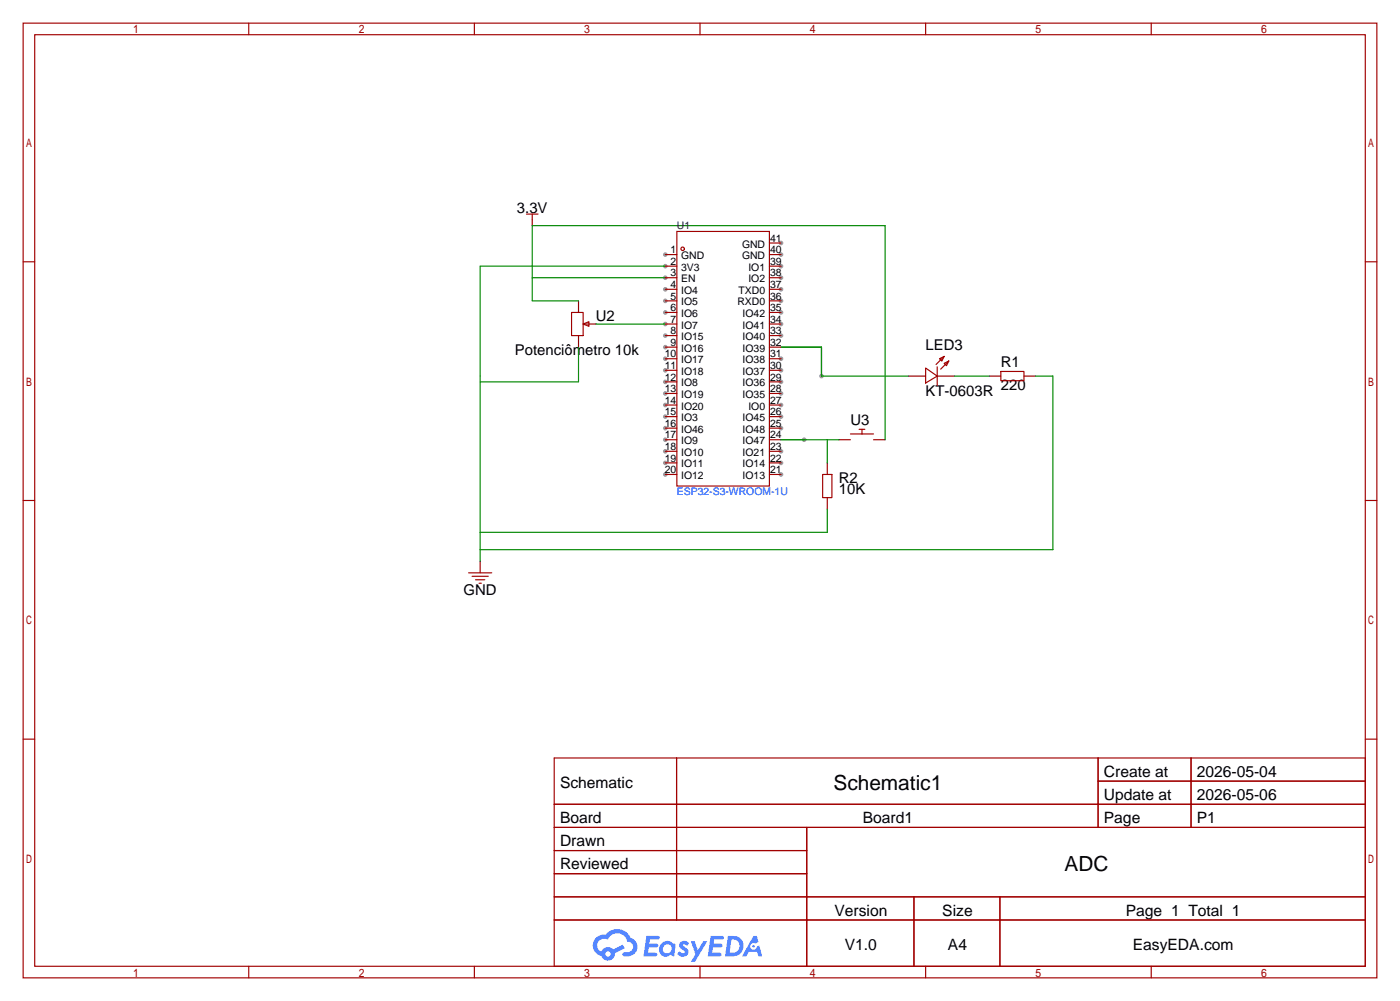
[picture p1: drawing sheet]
<svg xmlns="http://www.w3.org/2000/svg" width="307mm" height="220mm" viewBox="0 0 307 220" stroke-linecap="round" stroke-linejoin="round" font-family="sans-serif">
<g fill="#999">
<circle cx="171.4" cy="53.3" r=".51"/>
<circle cx="171.4" cy="55.9" r=".51"/>
<circle cx="171.4" cy="58.4" r=".51"/>
<circle cx="171.4" cy="61" r=".51"/>
<circle cx="171.4" cy="63.5" r=".51"/>
<circle cx="171.4" cy="66" r=".51"/>
<circle cx="171.4" cy="68.6" r=".51"/>
<circle cx="171.4" cy="71.1" r=".51"/>
<circle cx="171.4" cy="73.7" r=".51"/>
<circle cx="171.4" cy="78.7" r=".51"/>
<circle cx="171.4" cy="81.3" r=".51"/>
<circle cx="171.4" cy="83.8" r=".51"/>
<circle cx="171.4" cy="86.4" r=".51"/>
<circle cx="171.4" cy="88.9" r=".51"/>
<circle cx="171.4" cy="91.4" r=".51"/>
<circle cx="171.4" cy="94" r=".51"/>
<circle cx="171.4" cy="99.1" r=".51"/>
<circle cx="171.4" cy="101.6" r=".51"/>
<circle cx="171.4" cy="104.1" r=".51"/>
<circle cx="146" cy="104.1" r=".51"/>
<circle cx="146" cy="101.6" r=".51"/>
<circle cx="146" cy="99.1" r=".51"/>
<circle cx="146" cy="96.5" r=".51"/>
<circle cx="146" cy="94" r=".51"/>
<circle cx="146" cy="91.4" r=".51"/>
<circle cx="146" cy="88.9" r=".51"/>
<circle cx="146" cy="86.4" r=".51"/>
<circle cx="146" cy="83.8" r=".51"/>
<circle cx="146" cy="81.3" r=".51"/>
<circle cx="146" cy="78.7" r=".51"/>
<circle cx="146" cy="76.2" r=".51"/>
<circle cx="146" cy="73.7" r=".51"/>
<circle cx="146" cy="71.1" r=".51"/>
<circle cx="146" cy="68.6" r=".51"/>
<circle cx="146" cy="66" r=".51"/>
<circle cx="146" cy="63.5" r=".51"/>
<circle cx="146" cy="61" r=".51"/>
<circle cx="146" cy="58.4" r=".51"/>
<circle cx="146" cy="55.9" r=".51"/>
<circle cx="180.3" cy="82.5" r=".51"/>
<circle cx="176.5" cy="96.5" r=".51"/>
</g>
<g fill="none" stroke="#a10000" stroke-width=".25">
<path d="M5.1 5.1h297.2v209.5h-297.2zM7.6 7.6h292.1v204.5h-292.1zM54.6 5.1v2.5M104.1 5.1v2.5M153.7 5.1v2.5M203.2 5.1v2.5M252.7 5.1v2.5M5.1 57.5h2.5M299.7 57.5h2.6M5.1 109.9h2.5M299.7 109.9h2.6M5.1 162.2h2.5"/>
<path d="M121.7 166.4h178v45.7h-178zM121.7 176.5h178M148.5 166.4v35.5M241.1 166.4v15.2M241.1 171.4h58.6M261.5 166.4v15.2M299.7 162.2h2.6M121.7 181.6h178M121.7 186.7h55.4M121.7 196.8h178M121.7 191.8h55.4M177.1 181.6v30.5"/>
<path d="M200.6 196.8v15.3M219.5 196.8v15.3M54.6 212.1v2.5M104.1 212.1v2.5M121.7 201.9h178M153.7 212.1v2.5M203.2 212.1v2.5M252.7 212.1v2.5"/>
</g>
<g fill="#5487ff">
<path d="M149.4 206.8a1.3 1.3 0 0 1 1.8 .3l-.4 .6a.54 .54 0 0 0-.9-.3l.2 .3a1.28 1.28 0 0 1 .7 2 1.53 1.53 0 0 1-2.1-.3l.5-.6 .8 .4a.31 .31 0 0 0 .3-.2 .31 .31 0 0 0-.3-.4 1.12 1.12 0 0 1-.6-1.8z"/>
<path d="M151.7 206.6h.8l.7 2 1.2-2h.9l-2.7 4.5h-.9l1-1.6z"/>
<path d="M141.9 205.4h2.3a.46 .46 0 0 1 .5 .1 .46 .46 0 0 1 .1 .5l-.4 .2h-1.7l-.2 .9h1.7a.4 .4 0 0 1 .3 .5 .4 .4 0 0 1-.4 .3h-1.7l-.1 1.2h1.3a.46 .46 0 0 1 .5 .1 .46 .46 0 0 1 .1 .5l-.3 .2h-2.6z"/>
<path d="M156 205.4h2.3a.47 .47 0 0 1 .5 .1 .47 .47 0 0 1 .1 .5l-.4 .2h-1.7l-.1 .9h1.6a.4 .4 0 0 1 .3 .5 .4 .4 0 0 1-.4 .3h-1.7l-.1 1.2h1.3a.46 .46 0 0 1 .5 .1 .46 .46 0 0 1 .2 .5l-.4 .2h-2.6z"/>
<path d="M165.4 205.4h.7l.4 1.4-.6 .3a.75 .75 0 0 0-1.2 .3 .75 .75 0 0 0 .5 1.1 .75 .75 0 0 0 1-.7l.5-.3 .6 2.4h-.8l-.3-1h-1.8l-.6 1h-.9z"/>
<path d="M159.8 205.4l-.6 4.5h1.4a2.27 2.27 0 0 0 2.6-2.3 2.27 2.27 0 0 0-2.7-2.2zM160.6 206.2a1.5 1.5 0 0 1 1.8 1.5 1.5 1.5 0 0 1-2 1.4h-.2z"/>
<path d="M145.2 207.1a1.6 1.6 0 0 0-.3 2.2 1.6 1.6 0 0 0 2.3 .2l.8 .4 .3-2.5-.2-.2-.4-.1a1.58 1.58 0 0 0-2.5 0zM145.8 207.6a.98 .98 0 0 1 1.6 .4 .98 .98 0 0 1-1 1.3 .94 .94 0 0 1-.9-.7 .94 .94 0 0 1 .3-1z"/>
<path d="M130.9 205.8a2.37 2.37 0 0 0 1.1 4 1.54 1.54 0 0 0 1.8 1 1.54 1.54 0 0 0 1.2-1.6l2.2-1.1-.5-.7-2.1 1a1.57 1.57 0 0 0-2.6 .5 1.5 1.5 0 0 1-.7-2.1 1.5 1.5 0 0 1 2.2-.5 2.23 2.23 0 0 1 2.2-1.5 2.23 2.23 0 0 1 2 1.9 1.16 1.16 0 0 1 1.3 1.1 1.16 1.16 0 0 1-1.1 1.2h-.7a.47 .47 0 0 0-.6 .4 .47 .47 0 0 0 .5 .5 2.17 2.17 0 0 0 2.5-.9 2.17 2.17 0 0 0-.4-2.7l-.8-.4a3.2 3.2 0 0 0-5.4-.8l-1.1 .1zM132.9 209.4a.6 .6 0 0 1 1.2 0 .6 .6 0 0 1-1.2 0z"/>
<circle cx="165.4" cy="207.7" r=".28"/>
</g>
<g fill="none" stroke="#a10000" stroke-width=".25">
<path d="M115.6 47h2.5M116.8 47v1.3M146 55.9h2.6M146 58.4h2.6M148.6 50.8h20.3v55.9h-20.3zM168.9 53.3h2.5M168.9 55.9h2.5M168.9 58.4h2.5M125.5 68.6h2.5v5.1h-2.5zM128 71.1l1.3-.5v1zM146 61h2.6M146 63.5h2.6"/>
<path d="M146 66h2.6M146 68.6h2.6M146 71.1h2.6M146 73.7h2.6M146 76.2h2.6M146 78.7h2.6M168.9 61h2.5M168.9 63.5h2.5M168.9 66h2.5M168.9 68.6h2.5M168.9 71.1h2.5M168.9 73.7h2.5"/>
<path d="M168.9 76.2h2.5M168.9 78.7h2.5M206.2 78.7l1.1-.5-.5 1zM207.3 79.8l1-.6-.5 1.1zM207.3 78.2l-1.8 1.8M208.3 79.2l-1.8 1.8M146 81.3h2.6M146 83.8h2.6M146 86.4h2.6M146 88.9h2.6M146 91.4h2.6M146 94h2.6"/>
<path d="M146 96.5h2.6M146 99.1h2.6M168.9 81.3h2.5M168.9 83.8h2.5M168.9 86.4h2.5M168.9 88.9h2.5M168.9 91.4h2.5M168.9 94h2.5M168.9 96.5h2.5M168.9 99.1h2.5M186.7 95.2h5.1M188.6 94.2h1.3"/>
<path d="M189.2 94.2v1M203.2 80.8l2.5 1.7-2.5 1.6zM205.7 80.5v4.1M219.7 81.5h5.1v2.1h-5.1zM146 101.6h2.6M146 104.1h2.6M168.9 101.6h2.5M168.9 104.1h2.5M180.6 104.1h2v5.1h-2zM102.9 125.7h5M103.6 126.5h3.6M104.4 127.3h2"/>
<path d="M105.2 128h.5"/>
<circle cx="149.9" cy="54.6" r=".38"/>
</g>
<g fill="none" stroke="#870000" stroke-width=".25">
<path d="M116.8 48.3v1.2M127 66v2.6M127 73.7v2.5M128.3 71.1h2.5M184.1 96.5h2.6M191.8 96.5h2.5M199.4 82.5h3.8M205.7 82.5h3.8M217.2 82.5h2.5M224.8 82.5h2.5M181.6 101.6v2.5M181.6 109.2v2.6"/>
<path d="M105.4 123.2v2.5"/>
</g>
<path d="M146 58.4h-40.6v64.8M116.8 61h29.2M127 66h-10.2v-16.5h77.5v47M127 76.2v7.6h-21.6M130.8 71.1h15.2M171.4 76.2h8.9v6.3h19.1M171.4 96.5h12.7M181.6 96.5v5.1M209.5 82.5h7.7M227.3 82.5h3.8v38.1h-125.7M181.6 111.8v5h-76.2" fill="none" stroke="#008700" stroke-width=".25"/>
<g font-size="4.6">
<text x="183" y="173.4">Schematic1</text>
<text x="233.7" y="191.1">ADC</text>
</g>
<g font-size="3.4">
<text x="122.9" y="173">Schematic</text>
<text x="242.3" y="170.5">Create at</text>
<text x="262.7" y="170.5">2026-05-04</text>
<text x="242.3" y="175.6">Update at</text>
<text x="262.7" y="175.6">2026-05-06</text>
<text x="122.9" y="180.7">Board</text>
<text x="122.9" y="185.7">Drawn</text>
<text x="189.4" y="180.7">Board1</text>
<text x="242.3" y="180.7">Page</text>
<text x="262.7" y="180.7">P1</text>
<text x="122.9" y="190.8">Reviewed</text>
<text x="183.2" y="201">Version</text>
<text x="206.9" y="201">Size</text>
<text x="247.2" y="201">Page 1 Total 1</text>
<text x="185.5" y="208.6">V1.0</text>
<text x="208.1" y="208.6">A4</text>
<text x="248.7" y="208.6">EasyEDA.com</text>
</g>
<g font-size="3.3">
<text x="113.5" y="46.8">3.3V</text>
<text x="130.8" y="70.4">U2</text>
<text x="203.2" y="76.7">LED3</text>
<text x="113" y="78">Potenciômetro 10k</text>
<text x="219.7" y="80.6">R1</text>
<text x="203.2" y="86.9">KT-0603R</text>
<text x="219.7" y="85.6">220</text>
<text x="186.7" y="93.3">U3</text>
<text x="184.1" y="106">R2</text>
<text x="184.1" y="108.5">10K</text>
<text x="101.8" y="130.6">GND</text>
</g>
<text font-size="2.3" fill="#000080" x="148.6" y="50.3">U1</text>
<g font-size="2.3">
<text x="169" y="53.1">41</text>
<text x="147.2" y="58.1">2</text>
<text x="147.2" y="55.6">1</text>
<text x="149.5" y="59.4">3V3</text>
<text x="149.5" y="56.9">GND</text>
<text x="162.9" y="54.3">GND</text>
<text x="162.9" y="56.9">GND</text>
<text x="164.3" y="59.4">IO1</text>
<text x="169" y="55.6">40</text>
<text x="169" y="58.1">39</text>
<text x="147.2" y="65.8">5</text>
<text x="147.2" y="63.2">4</text>
<text x="147.2" y="60.7">3</text>
<text x="149.5" y="64.5">IO4</text>
<text x="149.5" y="62">EN</text>
<text x="162.1" y="64.5">TXD0</text>
<text x="164.3" y="62">IO2</text>
<text x="169" y="60.7">38</text>
<text x="169" y="63.2">37</text>
<text x="169" y="65.8">36</text>
<text x="147.2" y="70.8">7</text>
<text x="147.2" y="68.3">6</text>
<text x="149.5" y="69.6">IO6</text>
<text x="149.5" y="67">IO5</text>
<text x="161.9" y="67">RXD0</text>
<text x="163" y="69.6">IO42</text>
<text x="169" y="68.3">35</text>
<text x="169" y="70.8">34</text>
<text x="147.2" y="75.9">9</text>
<text x="147.2" y="73.4">8</text>
<text x="149.5" y="77.2">IO16</text>
<text x="149.5" y="74.7">IO15</text>
<text x="149.5" y="72.1">IO7</text>
<text x="163" y="72.1">IO41</text>
<text x="163" y="74.7">IO40</text>
<text x="163" y="77.2">IO39</text>
<text x="169" y="73.4">33</text>
<text x="169" y="75.9">32</text>
<text x="145.9" y="83.5">12</text>
<text x="145.9" y="81">11</text>
<text x="145.9" y="78.5">10</text>
<text x="149.5" y="82.3">IO18</text>
<text x="149.5" y="79.7">IO17</text>
<text x="163" y="79.7">IO38</text>
<text x="163" y="82.3">IO37</text>
<text x="169" y="78.5">31</text>
<text x="169" y="81">30</text>
<text x="169" y="83.5">29</text>
<text x="145.9" y="88.6">14</text>
<text x="145.9" y="86.1">13</text>
<text x="149.5" y="89.9">IO20</text>
<text x="149.5" y="87.4">IO19</text>
<text x="149.5" y="84.8">IO8</text>
<text x="163" y="84.8">IO36</text>
<text x="163" y="87.4">IO35</text>
<text x="164.3" y="89.9">IO0</text>
<text x="169" y="86.1">28</text>
<text x="169" y="88.6">27</text>
<text x="145.9" y="93.7">16</text>
<text x="145.9" y="91.2">15</text>
<text x="149.5" y="95">IO46</text>
<text x="149.5" y="92.4">IO3</text>
<text x="163" y="92.4">IO45</text>
<text x="163" y="95">IO48</text>
<text x="169" y="91.2">26</text>
<text x="169" y="93.7">25</text>
<text x="145.9" y="101.3">19</text>
<text x="145.9" y="98.8">18</text>
<text x="145.9" y="96.2">17</text>
<text x="149.5" y="100.1">IO10</text>
<text x="149.5" y="97.5">IO9</text>
<text x="163" y="97.5">IO47</text>
<text x="163" y="100.1">IO21</text>
<text x="169" y="96.2">24</text>
<text x="169" y="98.8">23</text>
<text x="169" y="101.3">22</text>
<text x="145.9" y="103.9">20</text>
<text x="149.5" y="105.1">IO12</text>
<text x="149.5" y="102.6">IO11</text>
<text x="163" y="102.6">IO14</text>
<text x="163" y="105.1">IO13</text>
<text x="169" y="103.9">21</text>
</g>
<text font-size="2.3" fill="#00f" x="148.6" y="108.7">ESP32-S3-WROOM-1U</text>
</svg>
